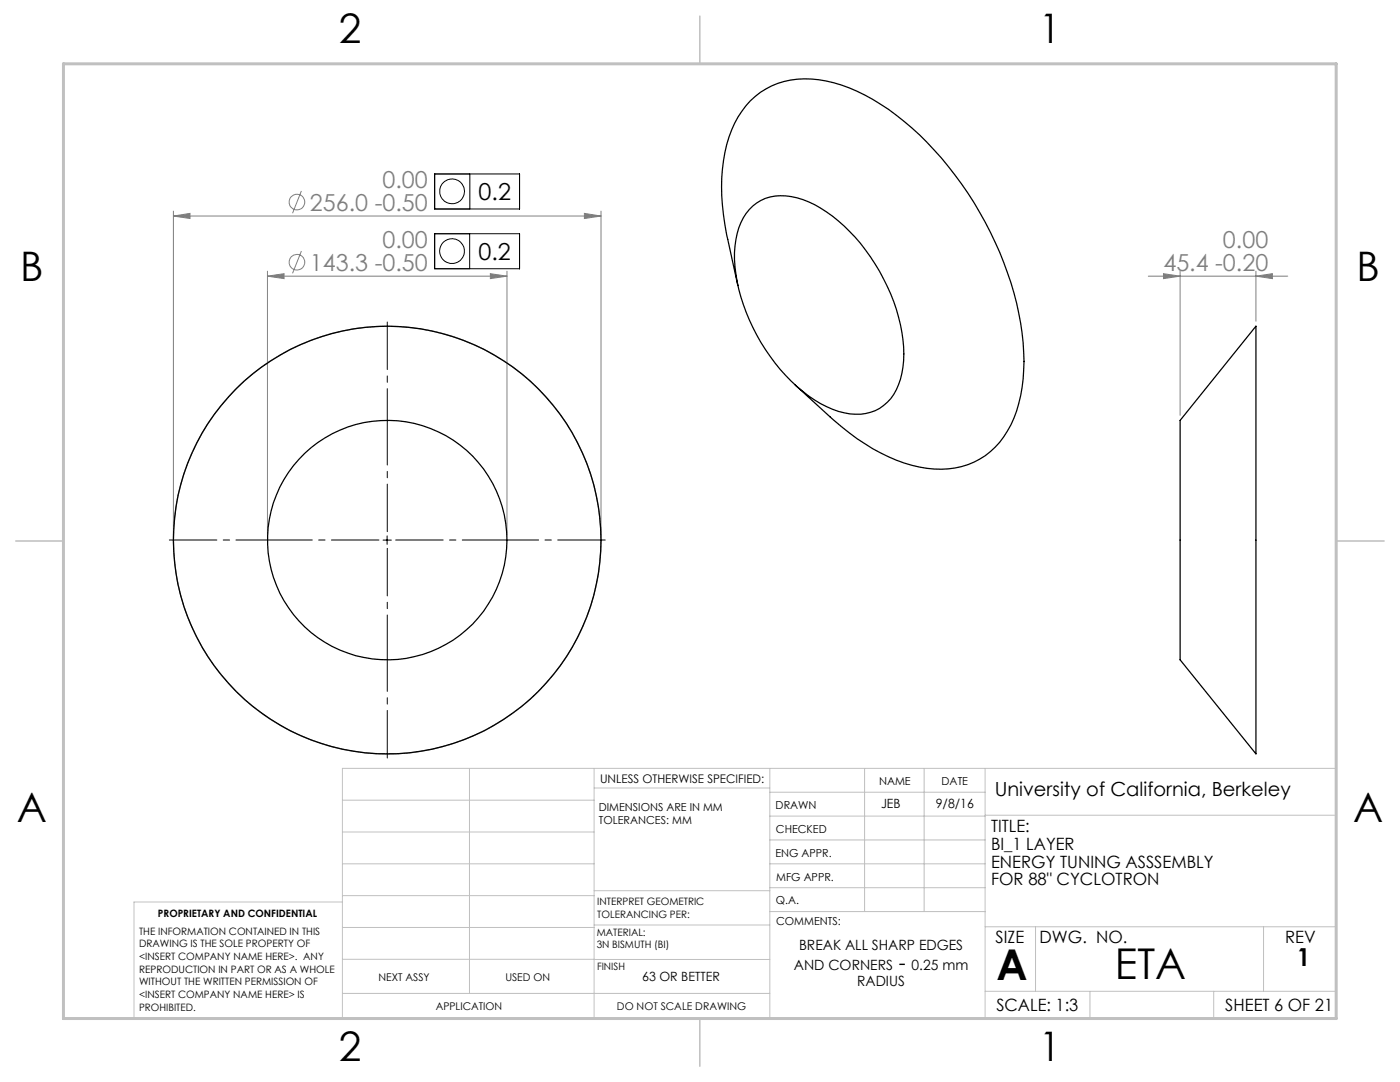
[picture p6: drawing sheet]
<svg xmlns="http://www.w3.org/2000/svg" width="279mm" height="216mm" viewBox="0 0 279 216" stroke-linecap="round" stroke-linejoin="round" font-family="sans-serif">
<g fill="none" stroke="#808080" stroke-width=".2">
<path d="M60.1 38.1l-1.7 4.4M34.6 43.1l3.3-.5v1zM34.6 42.1v64.7M34.6 43.1h85.3M53.4 55.1l3.3-.5v1zM53.4 54.1v52.7M53.4 55.1h47.8M60.1 50.1l-1.7 4.4M97.9 54.6l3.3 .5-3.3 .5zM101.2 54.1v52.7M116.6 42.6l3.3 .5-3.3 .5zM119.9 42.1v64.7"/>
<path d="M229.2 55.1h27.8M232.2 54.6l3.3 .5-3.3 .5zM235.5 54.1v28.8M250.6 55.1l3.3-.5v1zM250.6 54.1v10"/>
<circle cx="59.3" cy="52.3" r="1.56"/>
<circle cx="59.3" cy="40.3" r="1.56"/>
</g>
<g fill="none" stroke="#000" stroke-width=".2">
<path d="M86.7 34.7h17v7h-17zM93.8 34.7v7M86.7 46.6h17v7h-17zM93.7 46.6v7M76.4 107.8h1.7M77.3 106.9v1.7"/>
<circle cx="90.2" cy="38.2" r="2.47"/>
<circle cx="90.2" cy="50.1" r="2.47"/>
</g>
<circle cx="77.3" cy="107.8" r="42.7" fill="none" stroke="#808080" stroke-width=".25"/>
<g fill="none" stroke="#c0c0c0" stroke-width=".2">
<path d="M68.3 159.7h50.3M93.7 153.3v44.9M118.6 153.3v49.9M118.6 157.2h35M153.6 153.3v49.9M153.6 158.1h43M172.5 153.3v28.6M184.4 153.3v28.6M196.6 153.3v49.9M68.3 180h-41.6v23.2h240v-49.9h-198.4v49.9M68.3 166h50.3M68.3 178.7h50.3"/>
<path d="M68.3 172.4h50.3M118.6 177.7h35M153.6 162.8h43M153.6 177.1h43M153.6 172.4h43M153.6 167.6h43M196.6 162.7h70.1M68.3 198.2h85.3M68.3 191.4l85.3 .1M68.3 185.1h50.3M118.6 184.6h35M153.6 181.9h43"/>
<path d="M196.6 184.9h70.1M196.6 197.8h70.1M206.7 184.9v12.9M217.5 197.8v5.4M242.2 197.8v5.4M252.2 184.9v12.9"/>
</g>
<path d="M139.7 3.2v9.5M3.1 107.9h9.6M266.7 107.9h9.5M139.7 203.2v9.6" fill="none" stroke="#c0c0c0" stroke-width=".3"/>
<path d="M12.7 12.7h254v190.5h-254z" fill="none" stroke="#c0c0c0" stroke-width=".6"/>
<path d="M75.6 107.8h-41.8M77.3 106.1v-41.8M77.3 109.4v41.9M79 107.8h41.8" fill="none" stroke="#000" stroke-width=".2" stroke-dasharray="15.2 1.3 1.3 1.3" stroke-dashoffset="5.8"/>
<g fill="#808080">
<path d="M53.4 55.1l3.3-.5v1zM97.9 54.6l3.3 .5-3.3 .5zM34.6 43.1l3.3-.5v1zM116.6 42.6l3.3 .5-3.3 .5z"/>
<path d="M232.2 54.6l3.3 .5-3.3 .5zM250.6 55.1l3.3-.5v1z"/>
</g>
<g fill="none" stroke="#000" stroke-width=".25">
<path d="M147.2 57l-2-9.2a39 39 0 0 1 .3-20.5 15.7 15.7 0 0 1 12.3-11.3 23.8 23.8 0 0 1 14.8 3 57.7 57.7 0 0 1 20.6 19.6 67.1 67.1 0 0 1 11 29.8 31.5 31.5 0 0 1-2.4 16.4 15.4 15.4 0 0 1-16.8 8.7 33.6 33.6 0 0 1-15.5-7.1l-3.1-2.6-7.7-7M149.5 41.8a9 9 0 0 1 9.6-2.3 25.7 25.7 0 0 1 11.6 7.9 37.4 37.4 0 0 1 9.7 23.2 13.5 13.5 0 0 1-3.3 9.7 9.4 9.4 0 0 1-9.8 1.8 27.1 27.1 0 0 1-12.6-9.6 36.9 36.9 0 0 1-8.1-22.1 13.3 13.3 0 0 1 2.9-8.6zM250.6 65.1v85.3l-15.1-18.7v-47.8z"/>
<circle cx="77.3" cy="107.8" r="23.9"/>
<circle cx="77.3" cy="107.8" r="42.7"/>
</g>
<g font-size="8.5">
<text x="198.9" y="195.5">A</text>
<text x="222.5" y="195.4">ETA</text>
</g>
<g font-size="8.1">
<text x="67.6" y="8.5">2</text>
<text x="207.3" y="8.5">1</text>
<text x="4" y="56.1">B</text>
<text x="270.7" y="56.1">B</text>
<text x="3.3" y="164.1">A</text>
<text x="270" y="164.1">A</text>
<text x="67.6" y="211.7">2</text>
<text x="207.3" y="211.7">1</text>
</g>
<text font-size="4.9" x="258.8" y="192.8">1</text>
<g font-size="4.7" fill="#808080">
<text x="76.3" y="37.5">0.00</text>
<text x="61.8" y="42">256.0 -0.50</text>
<text x="76.3" y="49.5">0.00</text>
<text x="244.1" y="49.6">0.00</text>
<text x="61.8" y="54">143.3 -0.50</text>
<text x="232.2" y="54">45.4 -0.20</text>
</g>
<g font-size="4.7">
<text x="95.5" y="39.9">0.2</text>
<text x="95.5" y="51.9">0.2</text>
</g>
<text font-size="4.2" x="179.4" y="193.5">-</text>
<text font-size="3.9" x="198.5" y="158.8">University of California, Berkeley</text>
<g font-size="3.4">
<text x="197.8" y="166">TITLE:</text>
<text x="197.8" y="169.6">BI_1 LAYER</text>
<text x="197.8" y="173.1">ENERGY TUNING ASSSEMBLY</text>
<text x="197.8" y="176.7">FOR 88&quot; CYCLOTRON</text>
<text x="198.7" y="188.1">SIZE</text>
<text x="207.5" y="188.1">DWG. NO.</text>
<text x="256.5" y="188.2">REV</text>
<text x="198.8" y="201.7">SCALE: 1:3</text>
<text x="244.5" y="201.7">SHEET 6 OF 21</text>
</g>
<g font-size="2.8">
<text x="159.5" y="189.6">BREAK ALL SHARP EDGES</text>
<text x="158.4" y="193.5">AND CORNERS</text>
<text x="171.1" y="196.6">RADIUS</text>
<text x="181.9" y="193.5">0.25 mm</text>
</g>
<g font-size="2.5">
<text x="175.8" y="161.2">JEB</text>
<text x="186.8" y="161.2">9/8/16</text>
<text x="128.2" y="195.7">63 OR BETTER</text>
</g>
<text font-size="2.4" x="119.8" y="156.2">UNLESS OTHERWISE SPECIFIED:</text>
<g font-size="2.2">
<text x="119.5" y="161.8">DIMENSIONS ARE IN MM</text>
<text x="154.8" y="161.4">DRAWN</text>
<text x="175.4" y="156.6">NAME</text>
<text x="187.9" y="156.7">DATE</text>
<text x="119.5" y="164.4">TOLERANCES: MM</text>
<text x="154.9" y="166.3">CHECKED</text>
<text x="154.8" y="170.9">ENG APPR.</text>
<text x="154.9" y="175.7">MFG APPR.</text>
<text x="154.9" y="180.4">Q.A.</text>
<text x="154.9" y="184.6">COMMENTS:</text>
</g>
<g font-size="2.1">
<text x="75.5" y="195.7">NEXT ASSY</text>
<text x="100.9" y="195.7">USED ON</text>
<text x="86.9" y="201.5">APPLICATION</text>
<text x="123.1" y="201.6">DO NOT SCALE DRAWING</text>
</g>
<g font-size="2">
<text x="31.5" y="182.9">PROPRIETARY AND CONFIDENTIAL</text>
<text x="119.2" y="180.6">INTERPRET GEOMETRIC</text>
<text x="119.2" y="183.1">TOLERANCING PER:</text>
<text x="27.8" y="186.5">THE INFORMATION CONTAINED IN THIS</text>
<text x="27.8" y="189">DRAWING IS THE SOLE PROPERTY OF</text>
<text x="27.8" y="191.6">&lt;INSERT COMPANY NAME HERE&gt;. ANY</text>
<text x="119.1" y="186.7">MATERIAL:</text>
<text x="119.1" y="189.2">3N BISMUTH (BI)</text>
<text x="27.8" y="194.1">REPRODUCTION IN PART OR AS A WHOLE</text>
<text x="27.8" y="196.6">WITHOUT THE WRITTEN PERMISSION OF</text>
<text x="119.1" y="193.5">FINISH</text>
<text x="27.8" y="199.1">&lt;INSERT COMPANY NAME HERE&gt; IS</text>
<text x="27.8" y="201.7">PROHIBITED.</text>
</g>
</svg>
